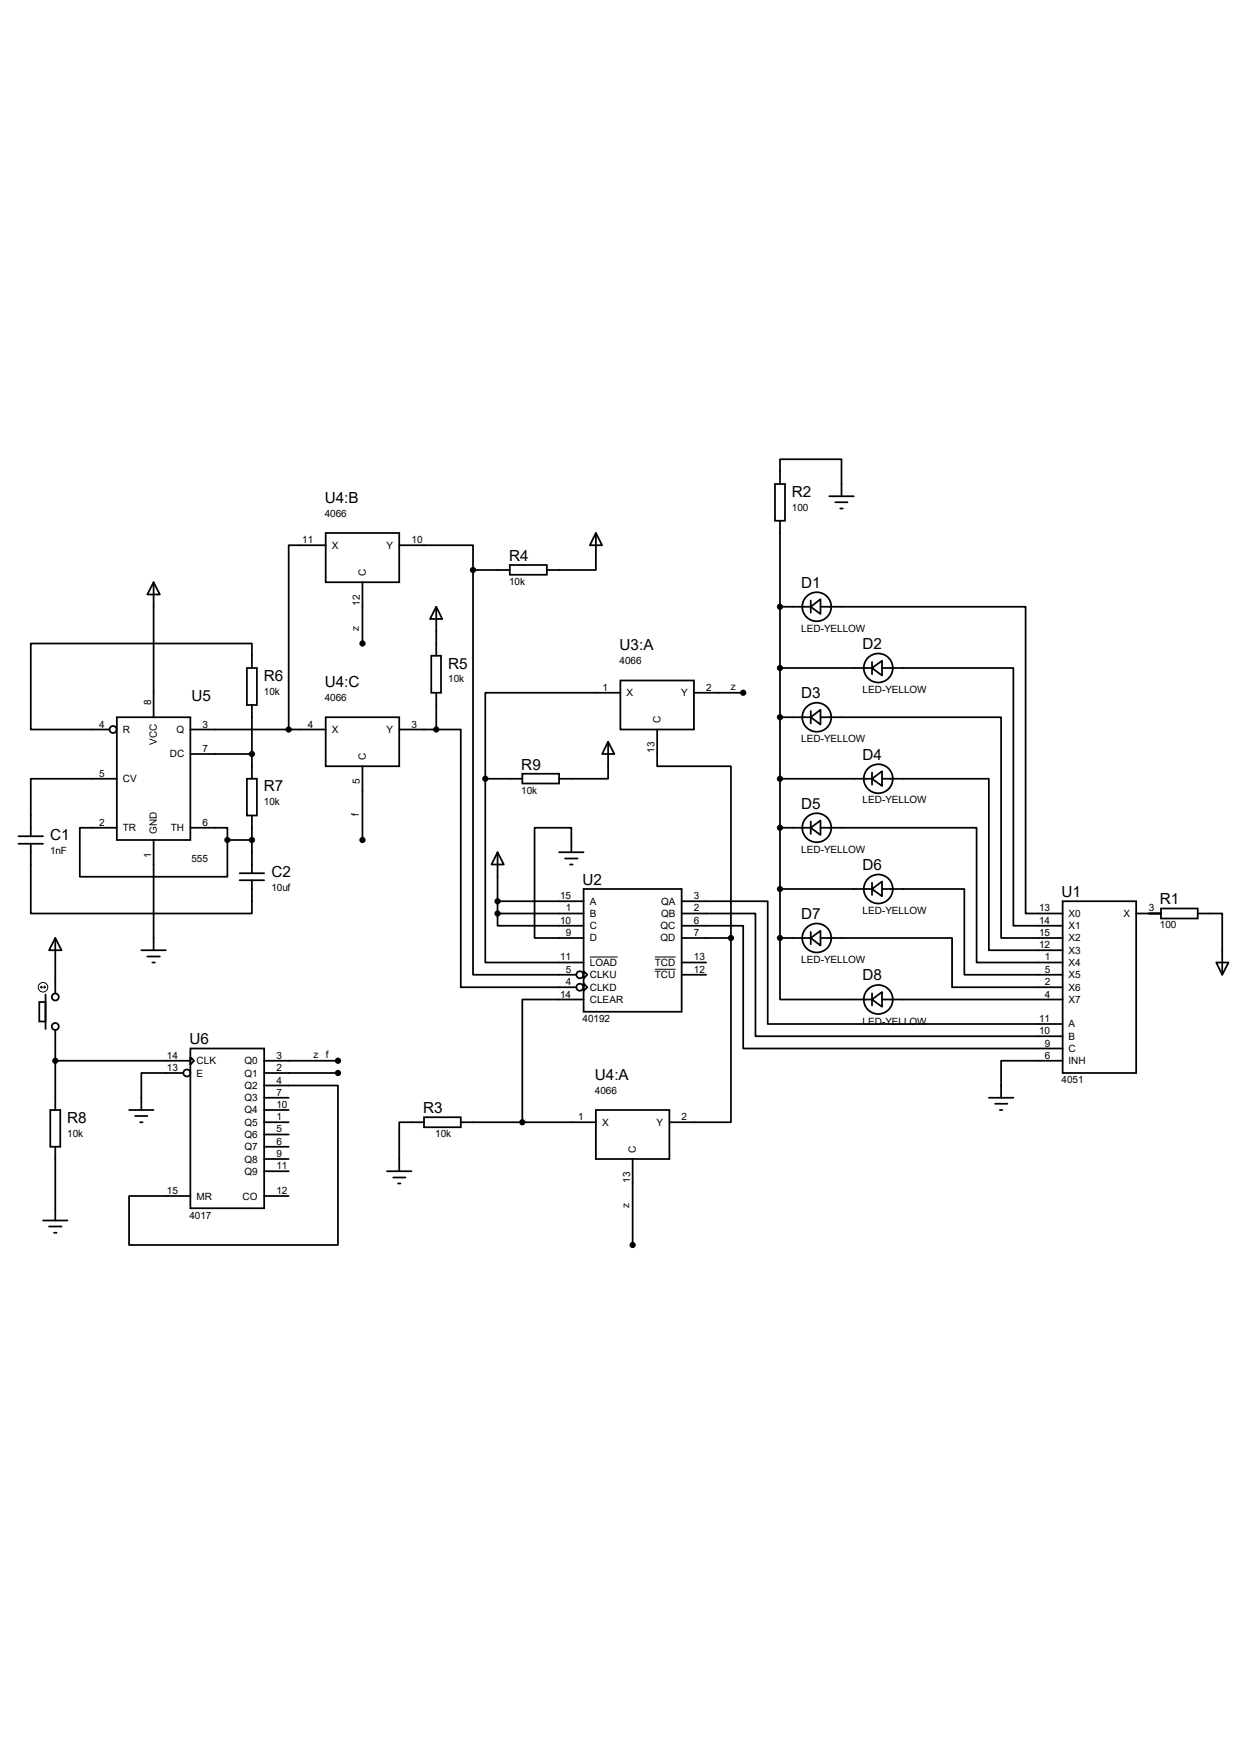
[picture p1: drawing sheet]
<svg xmlns="http://www.w3.org/2000/svg" width="210mm" height="297mm" viewBox="0 0 210 297" stroke-linecap="round" stroke-linejoin="round" font-family="sans-serif">
<g fill="none" stroke="#000" stroke-width=".3">
<path d="M26 98.6l1.1 2.1h-2.2zM26 98.6v22.9M55.1 90.3h12.5v8.3h-12.5zM55.1 92.3h-6.2v31.2M61.3 98.6v10.4M67.6 92.3h12.5v4.2M80.1 96.5v68.6h17.4M80.1 96.5h6.2M86.3 95.7h6.2v1.6h-6.2zM100.8 90.3l1.1 2h-2.1zM100.8 90.3v6.2h-8.3M131.1 82h1.7v6.2h-1.7z"/>
<path d="M132 82v-4.2h10.4v6.2M132 88.2v70.6M140.3 84h4.2M141.4 85h2M142.2 86.1h.4M41.8 113.1h1.7v6.3h-1.7zM42.6 113.1v-4.1h-37.4v14.5h13.3M42.6 119.4v12.5M73 111h1.6v6.3h-1.6zM73.8 102.7l1 2.1h-2zM73.8 102.7v8.3M73.8 117.3v6.2"/>
<path d="M105 115.2h12.4v8.3h-12.4zM105 117.3h-22.9v14.6M117.4 117.3h8.4M132 102.7h5.2M132 113.1h15.6M137.2 102.7l1.7-1.2v2.5zM137.2 101.7v2.1M138.9 102.7h34.7v52h6.2M147.6 113.1l1.7-1.2v2.5zM147.6 112.1v2.1M149.3 113.1h22.2v43.7h8.3M19.8 121.5h12.4v20.7h-12.4z"/>
<path d="M19.8 131.9h-14.6v9.7M32.2 123.5h22.9M32.2 127.7h10.4M41.8 131.9h1.7v6.2h-1.7zM42.6 138.1v9.8M55.1 121.5h12.5v8.3h-12.5zM61.3 129.8v12.4M67.6 123.5h6.2M73.8 123.5h4.2v43.7h19.5M82.1 131.9v31.1h16.7M82.1 131.9h6.3M88.4 131h6.2v1.7h-6.2z"/>
<path d="M102.9 125.6l1.1 2.1h-2.1zM102.9 125.6v6.3h-8.3M111.2 123.5v6.3h12.5v29M132 131.9h15.6M132 121.5h5.2M137.2 121.5l1.7-1.3v2.5zM137.2 120.4v2.1M137.2 139.1v2.1M138.9 121.5h30.5v37.3h10.4M147.6 131.9l1.7-1.3v2.5zM147.6 130.8v2.1M149.3 131.9h18v29h12.5"/>
<path d="M3.1 141.6h4.2M3.1 142.9h4.2M5.2 142.9v11.8h37.4v-5.6M9.4 158.8l1 2.1h-2.1zM9.4 158.8v9.4M19.8 140.2h-6.3v8.3h25v-6.3M26 142.2v18.7M32.2 140.2h6.3v2M38.5 142.2h4.1M40.6 147.9h4.1M40.6 149.1h4.1M84.2 144.3l1.1 2.1h-2.1z"/>
<path d="M84.2 154.7v2.1h14.6M84.2 154.7h14.6M84.2 144.3v10.4M84.2 152.6h14.6M94.6 144.3h4.2M95.6 145.4h2.1M96.5 146.4h.4M96.7 144.3v-4.1h-6.2v18.6h8.3M98.8 150.5h16.6v20.8h-16.6zM115.4 152.6h14.5v20.8h49.9M115.4 154.7h12.4v20.8h52M115.4 156.8h10.4v20.7h54"/>
<path d="M115.4 158.8h8.3M123.7 158.8v31.2h-10.4M132 158.8v10.4h15.6M132 158.8h5.2M132 140.2h5.2M132 150.5h15.6M137.2 140.2l1.7-1.3v2.5zM137.2 158.8l1.7-1.2v2.5zM137.2 157.8v2.1M138.9 140.2h26.4v22.8h14.5M138.9 158.8h22.2v8.4h18.7M147.6 150.5l1.7-1.2v2.5z"/>
<path d="M147.6 149.5v2.1M149.3 150.5h13.9v14.6h16.6M179.8 152.6h12.5v29.1h-12.5zM192.3 154.7h4.2M196.5 153.8h6.2v1.7h-6.2zM202.7 154.7h4.1v10.4M6.6 169.7h1.1v3.3h-1.1zM7.7 168.4v5.8M9.4 179.6h22.8M9.4 174.4v13.6M23.9 160.9h4.2M24.9 162h2.2"/>
<path d="M25.8 163h.4M32.2 177.5h12.5v27.1h-12.5zM32.2 179l.7 .6-.7 .7zM44.7 179.6h12.5M98.8 164.5l.6 .6-.6 .6zM98.8 166.5l.6 .7-.6 .6zM98.8 169.2h-10.4v20.8M115.4 163h4.1M115.4 165.1h4.1M147.6 169.2l1.7-1.2v2.5zM147.6 168.2v2.1M149.3 169.2h30.5"/>
<path d="M179.8 179.6h-10.4v6.3M205.8 163h2.1l-1.1 2.1zM8.5 188h1.7v6.2h-1.7zM9.4 194.2v12.5M21.8 188h4.2M22.9 189h2M23.7 190h.4M31 181.7h-7.1v6.3M44.7 183.8h12.5v27h-35.4v-8.3h10.4M44.7 190h4.2M44.7 181.7h12.5M44.7 185.9h4.2"/>
<path d="M44.7 188h4.2M44.7 198.3h4.2M44.7 192.1h4.2M44.7 194.2h4.2M44.7 196.3h4.2M65.5 198.3h4.1M66.5 199.4h2.1M71.8 189.2h6.2v1.7h-6.2zM71.8 190h-4.2v8.3M78 190h22.8M100.8 188h12.5v8.3h-12.5zM107.1 196.3v14.5"/>
<path d="M167.3 185.9h4.2M168.4 186.9h2.1M169.2 188h.4M7.3 206.7h4.1M8.3 207.7h2.1M9.1 208.7h.5M44.7 202.5h4.2M67.4 200.4h.4"/>
<circle cx="138.2" cy="102.7" r="2.46"/>
<circle cx="148.6" cy="113.1" r="2.46"/>
<circle cx="19.1" cy="123.5" r=".59"/>
<circle cx="138.2" cy="121.5" r="2.46"/>
<circle cx="148.6" cy="131.9" r="2.46"/>
<circle cx="138.2" cy="140.2" r="2.46"/>
<circle cx="138.2" cy="158.8" r="2.46"/>
<circle cx="148.6" cy="150.5" r="2.46"/>
<circle cx="9.4" cy="168.8" r=".59"/>
<circle cx="9.4" cy="173.8" r=".59"/>
<circle cx="98.1" cy="167.2" r=".59"/>
<circle cx="98.1" cy="165.1" r=".59"/>
<circle cx="148.6" cy="169.2" r="2.46"/>
<circle cx="31.6" cy="181.7" r=".59"/>
</g>
<g fill="none" stroke="#000" stroke-width=".17">
<path d="M6.9 167.2h.8M6.9 167.2l.2 .1M7.1 167l-.2 .2M7.5 167l.2 .2M7.7 167.2l-.2 .1M99.8 162.1h4.7M110.8 162.1h3.5M110.8 164.1h3.5"/>
<circle cx="7.3" cy="167.2" r=".8"/>
</g>
<g fill="#000" stroke="#000" stroke-width=".3">
<circle cx="80.1" cy="96.5" r=".38"/>
<circle cx="61.3" cy="109" r=".38"/>
<circle cx="125.8" cy="117.3" r=".38"/>
<circle cx="132" cy="102.7" r=".38"/>
<circle cx="132" cy="113.1" r=".38"/>
<circle cx="42.6" cy="127.7" r=".38"/>
<circle cx="48.9" cy="123.5" r=".38"/>
<circle cx="73.8" cy="123.5" r=".38"/>
<circle cx="82.1" cy="131.9" r=".38"/>
<circle cx="132" cy="121.5" r=".38"/>
<circle cx="132" cy="131.9" r=".38"/>
<circle cx="38.5" cy="142.2" r=".38"/>
<circle cx="42.6" cy="142.2" r=".38"/>
<circle cx="61.3" cy="142.2" r=".38"/>
<circle cx="84.2" cy="152.6" r=".38"/>
<circle cx="84.2" cy="154.7" r=".38"/>
<circle cx="123.7" cy="158.8" r=".38"/>
<circle cx="132" cy="150.5" r=".38"/>
<circle cx="132" cy="140.2" r=".38"/>
<circle cx="132" cy="158.8" r=".38"/>
<circle cx="9.4" cy="179.6" r=".38"/>
<circle cx="57.2" cy="179.6" r=".38"/>
<circle cx="57.2" cy="181.7" r=".38"/>
<circle cx="88.4" cy="190" r=".38"/>
<circle cx="107.1" cy="210.8" r=".38"/>
</g>
<g font-size="2.6">
<text x="54.9" y="85.1">U4:B</text>
<text x="134" y="84.1">R2</text>
<text x="86.1" y="95">R4</text>
<text x="135.6" y="99.5">D1</text>
<text x="75.9" y="113.2">R5</text>
<text x="104.9" y="110.1">U3:A</text>
<text x="146" y="109.9">D2</text>
<text x="32.4" y="118.7">U5</text>
<text x="44.7" y="115.3">R6</text>
<text x="54.9" y="116.3">U4:C</text>
<text x="135.6" y="118.2">D3</text>
<text x="88.2" y="130.3">R9</text>
<text x="146" y="128.7">D4</text>
<text x="44.7" y="134">R7</text>
<text x="135.6" y="136.9">D5</text>
<text x="8.5" y="142.3">C1</text>
<text x="45.9" y="148.5">C2</text>
<text x="98.6" y="149.8">U2</text>
<text x="146" y="147.4">D6</text>
<text x="135.6" y="155.6">D7</text>
<text x="179.7" y="151.9">U1</text>
<text x="196.3" y="153.1">R1</text>
<text x="146" y="166">D8</text>
<text x="32" y="176.8">U6</text>
<text x="100.7" y="182.8">U4:A</text>
<text x="11.4" y="190.1">R8</text>
<text x="71.6" y="188.5">R3</text>
</g>
<g font-size="1.7">
<text x="54.9" y="87.5">4066</text>
<text x="134" y="86.4">100</text>
<text x="51.1" y="92">11</text>
<text x="56.1" y="92.9">X</text>
<text x="65.4" y="92.9">Y</text>
<text x="69.6" y="92">10</text>
<text x="61.9" y="97.5" transform="rotate(-90 61.9 97.5)">C</text>
<text x="86.1" y="99.1">10k</text>
<text x="60.7" y="106.9" transform="rotate(-90 60.7 106.9)">z</text>
<text x="60.9" y="102.6" transform="rotate(-90 60.9 102.6)">12</text>
<text x="135.6" y="107">LED-YELLOW</text>
<text x="104.9" y="112.4">4066</text>
<text x="25.6" y="119.4" transform="rotate(-90 25.6 119.4)">8</text>
<text x="44.7" y="117.6">10k</text>
<text x="54.9" y="118.7">4066</text>
<text x="75.9" y="115.6">10k</text>
<text x="102" y="117">1</text>
<text x="106" y="117.9">X</text>
<text x="115.3" y="117.9">Y</text>
<text x="119.5" y="117">2</text>
<text x="123.7" y="116.8">z</text>
<text x="146" y="117.3">LED-YELLOW</text>
<text x="16.8" y="123.2">4</text>
<text x="20.8" y="124.1">R</text>
<text x="29.9" y="124.1">Q</text>
<text x="34.3" y="123.2">3</text>
<text x="52.1" y="123.2">4</text>
<text x="56.1" y="124.1">X</text>
<text x="65.4" y="124.1">Y</text>
<text x="69.6" y="123.2">3</text>
<text x="111.8" y="122.5" transform="rotate(-90 111.8 122.5)">C</text>
<text x="135.6" y="125.7">LED-YELLOW</text>
<text x="16.8" y="131.5">5</text>
<text x="26.5" y="126.1" transform="rotate(-90 26.5 126.1)">VCC</text>
<text x="28.7" y="128.3">DC</text>
<text x="34.3" y="127.3">7</text>
<text x="61.9" y="128.7" transform="rotate(-90 61.9 128.7)">C</text>
<text x="110.8" y="127.5" transform="rotate(-90 110.8 127.5)">13</text>
<text x="20.8" y="132.5">CV</text>
<text x="44.7" y="136.4">10k</text>
<text x="60.9" y="132.8" transform="rotate(-90 60.9 132.8)">5</text>
<text x="88.2" y="134.4">10k</text>
<text x="146" y="136.1">LED-YELLOW</text>
<text x="16.8" y="139.8">2</text>
<text x="20.8" y="140.8">TR</text>
<text x="26.5" y="141.2" transform="rotate(-90 26.5 141.2)">GND</text>
<text x="28.9" y="140.8">TH</text>
<text x="34.3" y="139.8">6</text>
<text x="60.7" y="138.1" transform="rotate(-90 60.7 138.1)">f</text>
<text x="8.5" y="144.7">1nF</text>
<text x="25.6" y="145.2" transform="rotate(-90 25.6 145.2)">1</text>
<text x="32.4" y="146.1">555</text>
<text x="135.6" y="144.4">LED-YELLOW</text>
<text x="45.9" y="150.9">10uf</text>
<text x="94.8" y="152.3">15</text>
<text x="95.8" y="154.3">1</text>
<text x="99.8" y="153.2">A</text>
<text x="99.8" y="155.3">B</text>
<text x="111.9" y="153.2">QA</text>
<text x="111.9" y="155.3">QB</text>
<text x="117.4" y="152.3">3</text>
<text x="117.4" y="154.3">2</text>
<text x="146" y="154.7">LED-YELLOW</text>
<text x="175.9" y="154.3">13</text>
<text x="180.8" y="155.3">X0</text>
<text x="190.1" y="155.3">X</text>
<text x="194.4" y="154.3">3</text>
<text x="94.8" y="156.4">10</text>
<text x="95.8" y="158.5">9</text>
<text x="99.8" y="157.4">C</text>
<text x="99.8" y="159.4">D</text>
<text x="111.8" y="157.4">QC</text>
<text x="111.8" y="159.4">QD</text>
<text x="117.4" y="156.4">6</text>
<text x="117.4" y="158.5">7</text>
<text x="175.9" y="156.4">14</text>
<text x="175.9" y="158.5">15</text>
<text x="175.9" y="160.6">12</text>
<text x="180.8" y="157.4">X1</text>
<text x="180.8" y="159.4">X2</text>
<text x="180.8" y="161.5">X3</text>
<text x="196.3" y="157.2">100</text>
<text x="94.8" y="162.6">11</text>
<text x="95.8" y="164.7">5</text>
<text x="95.8" y="166.8">4</text>
<text x="99.8" y="163.6">LOAD</text>
<text x="99.8" y="165.7">CLKU</text>
<text x="99.8" y="167.8">CLKD</text>
<text x="110.8" y="163.6">TCD</text>
<text x="110.8" y="165.7">TCU</text>
<text x="117.4" y="162.6">13</text>
<text x="117.4" y="164.7">12</text>
<text x="135.6" y="163.1">LED-YELLOW</text>
<text x="176.8" y="162.6">1</text>
<text x="176.8" y="164.7">5</text>
<text x="176.8" y="166.8">2</text>
<text x="180.8" y="163.6">X4</text>
<text x="180.8" y="165.7">X5</text>
<text x="180.8" y="167.8">X6</text>
<text x="94.8" y="168.9">14</text>
<text x="98.6" y="173.1">40192</text>
<text x="99.8" y="169.8">CLEAR</text>
<text x="146" y="173.5">LED-YELLOW</text>
<text x="175.9" y="173.1">11</text>
<text x="176.8" y="168.9">4</text>
<text x="180.8" y="169.8">X7</text>
<text x="180.8" y="174">A</text>
<text x="28.2" y="179.3">14</text>
<text x="46.8" y="179.3">3</text>
<text x="53" y="179.1">z</text>
<text x="55.1" y="179.1">f</text>
<text x="175.9" y="175.1">10</text>
<text x="176.8" y="177.2">9</text>
<text x="176.8" y="179.3">6</text>
<text x="180.8" y="176.1">B</text>
<text x="180.8" y="178.1">C</text>
<text x="28.2" y="181.4">13</text>
<text x="33.3" y="180.2">CLK</text>
<text x="33.3" y="182.3">E</text>
<text x="41.4" y="180.2">Q0</text>
<text x="41.4" y="182.3">Q1</text>
<text x="41.4" y="184.4">Q2</text>
<text x="46.8" y="181.4">2</text>
<text x="46.8" y="183.5">4</text>
<text x="46.8" y="185.5">7</text>
<text x="100.7" y="185.2">4066</text>
<text x="179.7" y="183.4">4051</text>
<text x="180.8" y="180.2">INH</text>
<text x="41.4" y="186.5">Q3</text>
<text x="41.4" y="188.6">Q4</text>
<text x="41.4" y="190.6">Q5</text>
<text x="46.8" y="187.6">10</text>
<text x="46.8" y="189.7">1</text>
<text x="46.8" y="191.8">5</text>
<text x="97.8" y="189.7">1</text>
<text x="101.9" y="190.6">X</text>
<text x="111.1" y="190.6">Y</text>
<text x="115.4" y="189.7">2</text>
<text x="11.4" y="192.5">10k</text>
<text x="41.4" y="192.7">Q6</text>
<text x="41.4" y="194.8">Q7</text>
<text x="41.4" y="196.9">Q8</text>
<text x="46.8" y="193.8">6</text>
<text x="46.8" y="195.9">9</text>
<text x="46.8" y="198">11</text>
<text x="73.7" y="192.6">10k</text>
<text x="107.6" y="195.2" transform="rotate(-90 107.6 195.2)">C</text>
<text x="28.2" y="202.2">15</text>
<text x="33.3" y="203.1">MR</text>
<text x="41.1" y="203.1">CO</text>
<text x="41.4" y="198.9">Q9</text>
<text x="46.8" y="202.2">12</text>
<text x="106.6" y="200.2" transform="rotate(-90 106.6 200.2)">13</text>
<text x="32" y="206.3">4017</text>
<text x="106.5" y="204.6" transform="rotate(-90 106.5 204.6)">z</text>
</g>
</svg>
